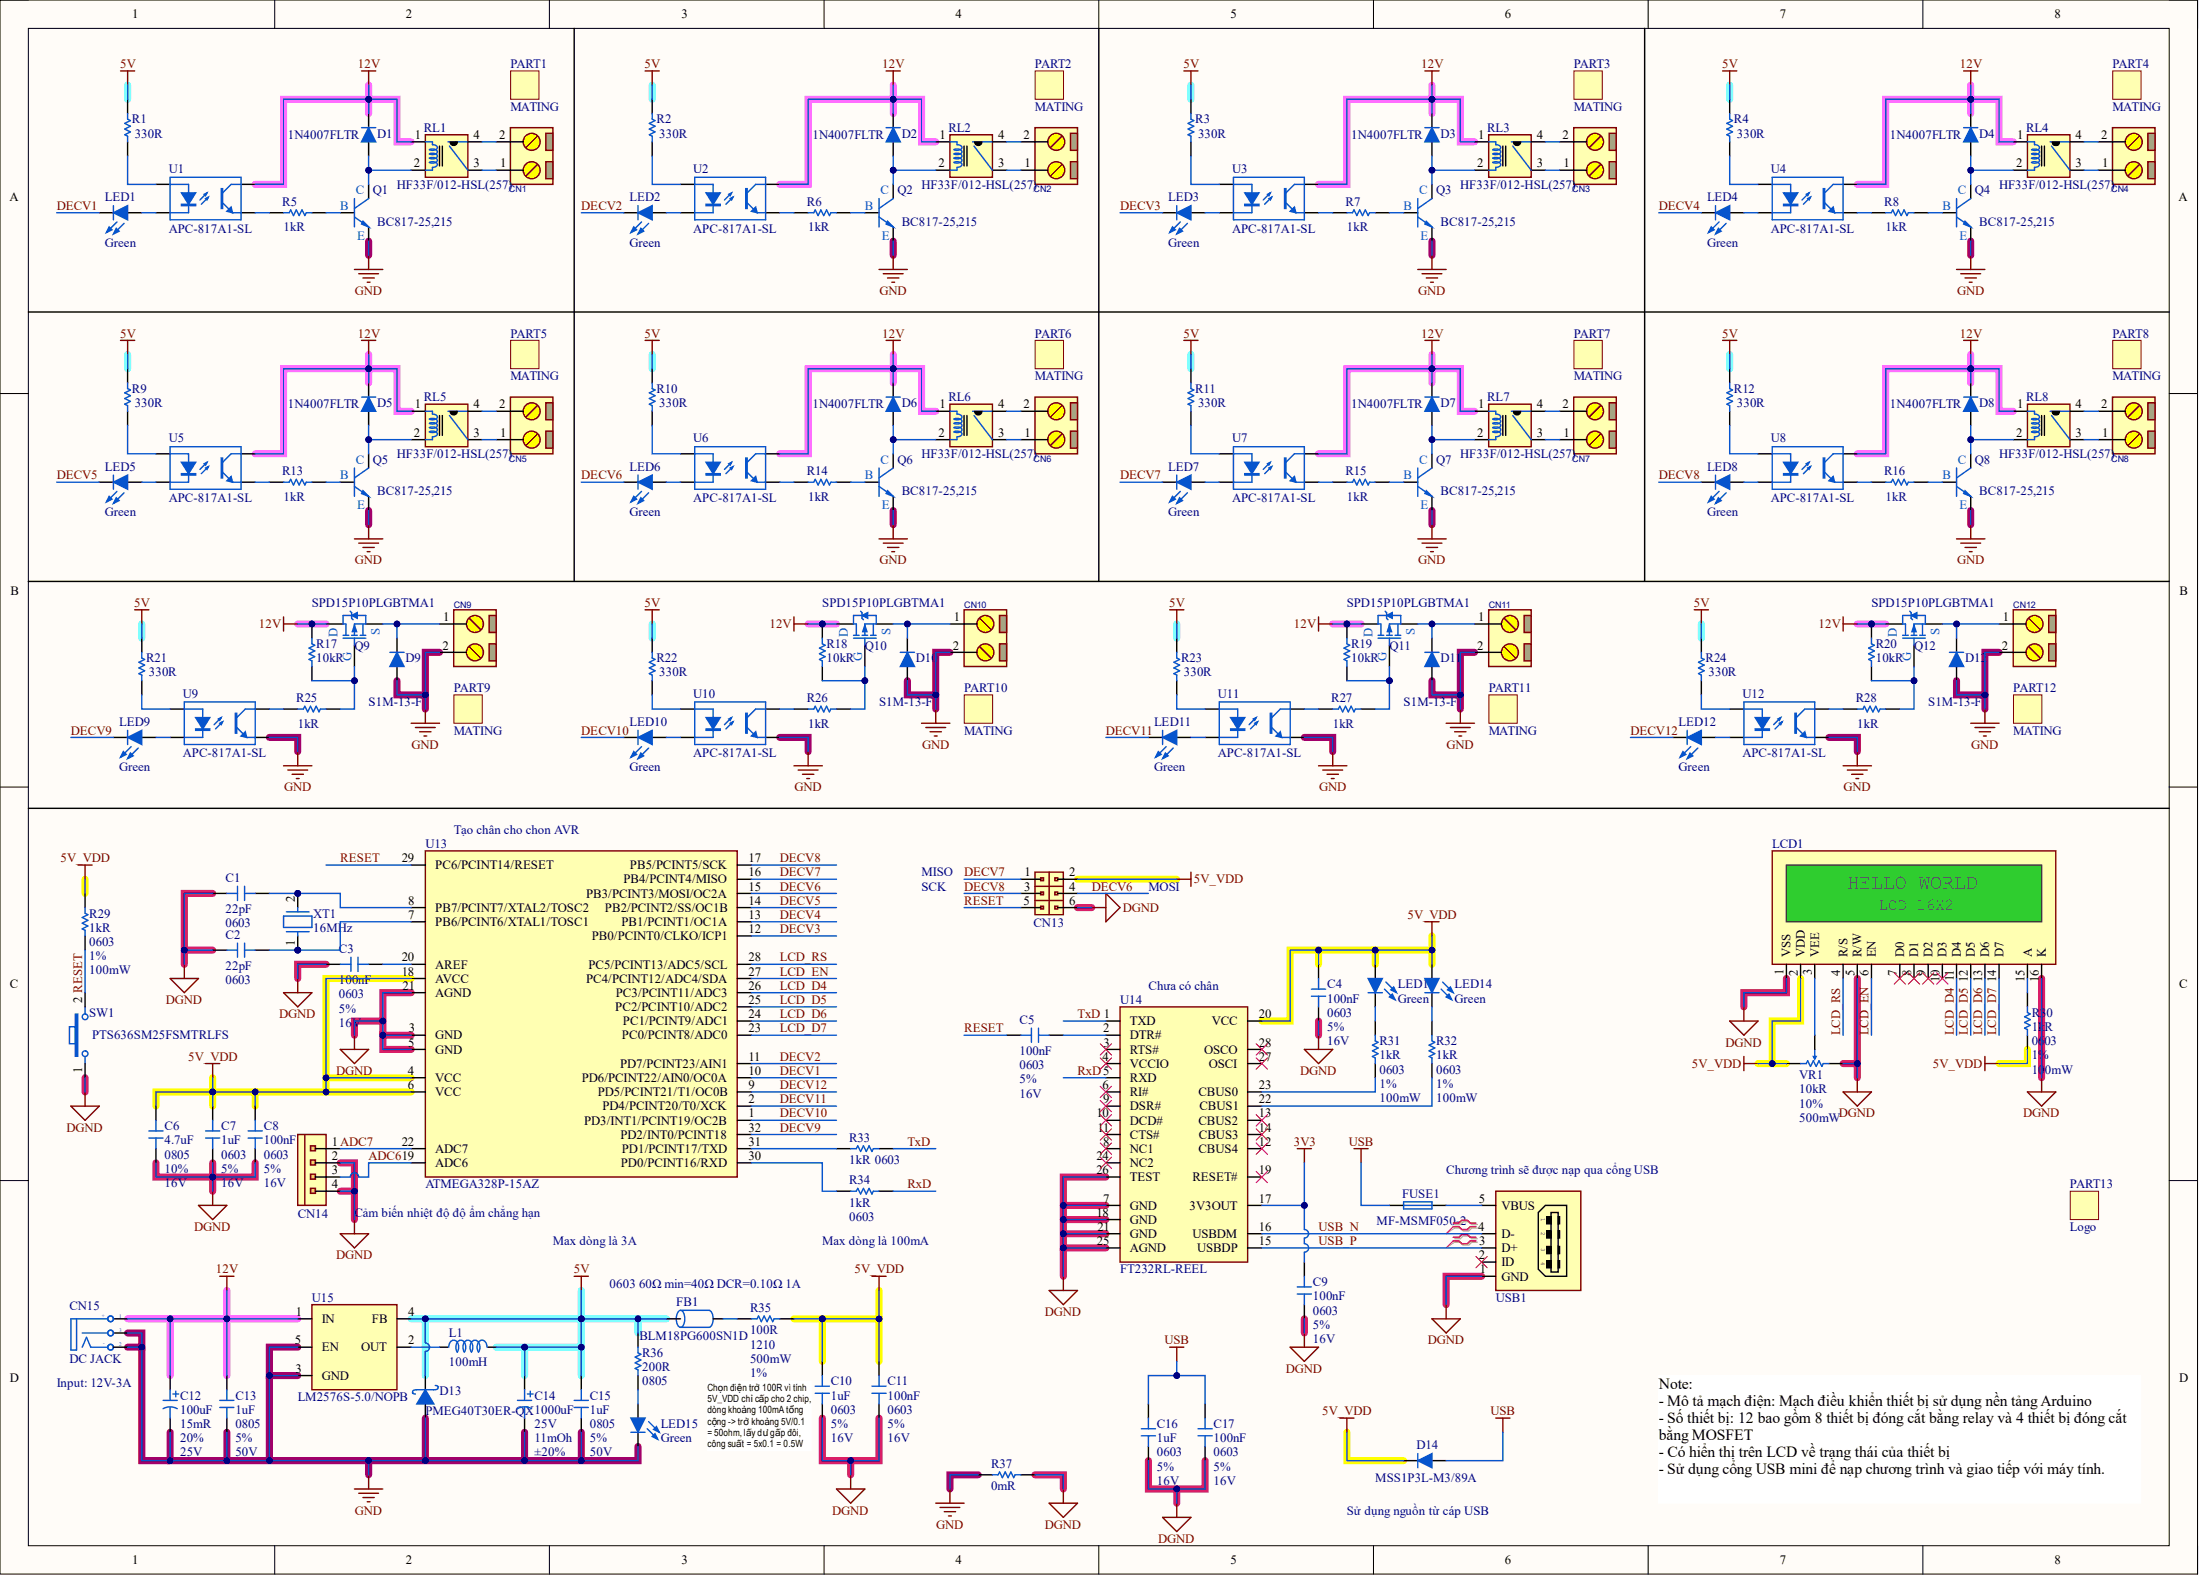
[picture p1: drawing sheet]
# Altium project Control_Devices.PrjPcb
1 sheet, 154 parts. Net scope: global (net labels, ports and power ports of the same name join across sheets).
Board file: Control_Device.PcbDoc

## Sheet Control_Device_sch.SchDoc
size A3

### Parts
C1  22pF  Case/Package: 0603  [C0603E]
C2  22pF  Case/Package: 0603  [C0603E]
C3  100nF  Case/Package: 0603  Tolerance: 5%  Voltage Rating: 16V  [C0603E]
C4  100nF  Case/Package: 0603  Tolerance: 5%  Voltage Rating: 16V  [C0603E]
C5  100nF  Case/Package: 0603  Tolerance: 5%  Voltage Rating: 16V  [C0603E]
C6  4.7uF  Case/Package: 0805  Tolerance: 10%  Voltage Rating: 16V  [C0603E]
C7  1uF  Case/Package: 0603  Tolerance: 5%  Voltage Rating: 16V  [C0603E]
C8  100nF  Case/Package: 0603  Tolerance: 5%  Voltage Rating: 16V  [C0603E]
C9  100nF  Case/Package: 0603  Tolerance: 5%  Voltage Rating: 16V  [C0603E]
C10  1uF  Case/Package: 0603  Tolerance: 5%  Voltage Rating: 16V  [C0603E]
C11  100nF  Case/Package: 0603  Tolerance: 5%  Voltage Rating: 16V  [C0603E]
C12  100uF  ESR (Equivalent Series Resistance): 15mR  Tolerance: 20%  Voltage Rating: 25V  [CAP_ELEC_500_12X25_THD]
C13  1uF  Case/Package: 0805  Tolerance: 5%  Voltage Rating: 50V  [C0805E]
C14  1000uF  Voltage: 25V  ERS: 11mOh  Tolerance: ±20%  [CAP_ELEC_500_10X16_THD]
C15  1uF  Case/Package: 0805  Tolerance: 5%  Voltage Rating: 50V  [C0805E]
C16  1uF  Case/Package: 0603  Tolerance: 5%  Voltage Rating: 16V  [C0603E]
C17  100nF  Case/Package: 0603  Tolerance: 5%  Voltage Rating: 16V  [C0603E]
CN1  (no value)  [CON_PWR_508_H_2P]
CN2  (no value)  [CON_PWR_508_H_2P]
CN3  (no value)  [CON_PWR_508_H_2P]
CN4  (no value)  [CON_PWR_508_H_2P]
CN5  (no value)  [CON_PWR_508_H_2P]
CN6  (no value)  [CON_PWR_508_H_2P]
CN7  (no value)  [CON_PWR_508_H_2P]
CN8  (no value)  [CON_PWR_508_H_2P]
CN9  (no value)  [CON_PWR_508_H_2P]
CN10  (no value)  [CON_PWR_508_H_2P]
CN11  (no value)  [CON_PWR_508_H_2P]
CN12  (no value)  [CON_PWR_508_H_2P]
CN13  PEC03DAAN  [CON_JPR_254_M_2X3]  (value not drawn)
CN14  (no value)  [CON_JPR_254_M_1X4]
CN15  DC JACK  [JAC_DC_2MM_THD]
D1  1N4007FLTR  [D1206_SOD123_DO213AA]
D2  1N4007FLTR  [D1206_SOD123_DO213AA]
D3  1N4007FLTR  [D1206_SOD123_DO213AA]
D4  1N4007FLTR  [D1206_SOD123_DO213AA]
D5  1N4007FLTR  [D1206_SOD123_DO213AA]
D6  1N4007FLTR  [D1206_SOD123_DO213AA]
D7  1N4007FLTR  [D1206_SOD123_DO213AA]
D8  1N4007FLTR  [D1206_SOD123_DO213AA]
D9  S1M-13-F  [DIODE_SMA]
D10  S1M-13-F  [DIODE_SMA]
D11  S1M-13-F  [DIODE_SMA]
D12  S1M-13-F  [DIODE_SMA]
D13  PMEG40T30ER-QX  [DIODE_SOD123W]
D14  MSS1P3L-M3/89A  [DIODE_S457]
FB1  BLM18PG600SN1D  [IND_L0603E_1608]
FUSE1  MF-MSMF050-2  [RFUSE]
L1  100mH  [L_12X12]
LCD1  (no value)  [LCD_16x2]
LED1  Green  [LED0603]
LED2  Green  [LED0603]
LED3  Green  [LED0603]
LED4  Green  [LED0603]
LED5  Green  [LED0603]
LED6  Green  [LED0603]
LED7  Green  [LED0603]
LED8  Green  [LED0603]
LED9  Green  [LED0603]
LED10  Green  [LED0603]
LED11  Green  [LED0603]
LED12  Green  [LED0603]
LED13  Green  [LED0603]
LED14  Green  [LED0603]
LED15  Green  [LED0603]
PART1  MATING  (no BOM)
PART2  MATING  (no BOM)
PART3  MATING  (no BOM)
PART4  MATING  (no BOM)
PART5  MATING  (no BOM)
PART6  MATING  (no BOM)
PART7  MATING  (no BOM)
PART8  MATING  (no BOM)
PART9  MATING  (no BOM)
PART10  MATING  (no BOM)
PART11  MATING  (no BOM)
PART12  MATING  (no BOM)
PART13  Logo  [MyLogo_5mm - Invert]  (no BOM)
Q1  BC817-25,215  [SOT23_3]
Q2  BC817-25,215  [SOT23_3]
Q3  BC817-25,215  [SOT23_3]
Q4  BC817-25,215  [SOT23_3]
Q5  BC817-25,215  [SOT23_3]
Q6  BC817-25,215  [SOT23_3]
Q7  BC817-25,215  [SOT23_3]
Q8  BC817-25,215  [SOT23_3]
Q9  SPD15P10PLGBTMA1  [DPAK3_TO-252]
Q10  SPD15P10PLGBTMA1  [DPAK3_TO-252]
Q11  SPD15P10PLGBTMA1  [DPAK3_TO-252]
Q12  SPD15P10PLGBTMA1  [DPAK3_TO-252]
R1  330R  [R0603E]
R2  330R  [R0603E]
R3  330R  [R0603E]
R4  330R  [R0603E]
R5  1kR  [R0603E]
R6  1kR  [R0603E]
R7  1kR  [R0603E]
R8  1kR  [R0603E]
R9  330R  [R0603E]
R10  330R  [R0603E]
R11  330R  [R0603E]
R12  330R  [R0603E]
R13  1kR  [R0603E]
R14  1kR  [R0603E]
R15  1kR  [R0603E]
R16  1kR  [R0603E]
R17  10kR  [R0603E]
R18  10kR  [R0603E]
R19  10kR  [R0603E]
R20  10kR  [R0603E]
R21  330R  [R0603E]
R22  330R  [R0603E]
R23  330R  [R0603E]
R24  330R  [R0603E]
R25  1kR  [R0603E]
R26  1kR  [R0603E]
R27  1kR  [R0603E]
R28  1kR  [R0603E]
R29  1kR  Case/Package: 0603  Tolerance: 1%  Max Power Dissipation: 100mW  [R0603E]
R30  1kR  Case/Package: 0603  Tolerance: 1%  Max Power Dissipation: 100mW  [R0603E]
R31  1kR  Case/Package: 0603  Tolerance: 1%  Max Power Dissipation: 100mW  [R0603E]
R32  1kR  Case/Package: 0603  Tolerance: 1%  Max Power Dissipation: 100mW  [R0603E]
R33  1kR  Case/Package: 0603  [R0603E]
R34  1kR  Case/Package: 0603  [R0603E]
R35  100R  Case/Package: 1210  Power Rating: 500mW  Tolerance: 1%  [R1210]
R36  200R  Case/Package: 0805  [R0805E]
R37  0mR  [R1210]
RL1  HF33F/012-HSL(257)  [RELAY_HF33F-Form-A]
RL2  HF33F/012-HSL(257)  [RELAY_HF33F-Form-A]
RL3  HF33F/012-HSL(257)  [RELAY_HF33F-Form-A]
RL4  HF33F/012-HSL(257)  [RELAY_HF33F-Form-A]
RL5  HF33F/012-HSL(257)  [RELAY_HF33F-Form-A]
RL6  HF33F/012-HSL(257)  [RELAY_HF33F-Form-A]
RL7  HF33F/012-HSL(257)  [RELAY_HF33F-Form-A]
RL8  HF33F/012-HSL(257)  [RELAY_HF33F-Form-A]
SW1  PTS636SM25FSMTRLFS  [SW2-SMD]
U1  APC-817A1-SL  [SO_4]
U2  APC-817A1-SL  [SO_4]
U3  APC-817A1-SL  [SO_4]
U4  APC-817A1-SL  [SO_4]
U5  APC-817A1-SL  [SO_4]
U6  APC-817A1-SL  [SO_4]
U7  APC-817A1-SL  [SO_4]
U8  APC-817A1-SL  [SO_4]
U9  APC-817A1-SL  [SO_4]
U10  APC-817A1-SL  [SO_4]
U11  APC-817A1-SL  [SO_4]
U12  APC-817A1-SL  [SO_4]
U13  ATMEGA328P-15AZ  [TQFP80P900X900X120-32N]
U14  FT232RL-REEL  [SOP65P780X200-28N]
U15  LM2576S-5.0/NOPB  [D2PAK_5P]
USB1  CONN_USB_MICROB  [USB_MICRO_B_BM_SHT2]  (value not drawn)
VR1  10kR  Tolerance: 10%  Power Rating: 500mW  [POT_3362H]
XT1  16MHz  [XT_2P_THD]

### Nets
3V3: C9.2 U14.17(3V3OUT)
5V: C14.1 C15.2 D13.2(K) FB1.1 L1.2 R1.2 R2.2 R3.2 R4.2 R9.2 R10.2 R11.2 R12.2 R21.2 R22.2 R23.2 R24.2 R36.2 U15.4(FB)
5V_VDD: C4.2 C6.2 C7.2 C8.1 C10.2 C11.2 CN13.2 D14.2(K) LCD1.2(VDD) LED13.1(A) LED14.1(A) R29.2 R30.2 R35.1 U13.4(VCC) U13.6(VCC) U13.18(AVCC) U14.20(VCC) VR1.1
12V: C12.1 C13.2 CN15.1(T) D1.2(K) D2.2(K) D3.2(K) D4.2(K) D5.2(K) D6.2(K) D7.2(K) D8.2(K) Q9.2(D) Q10.2(D) Q11.2(D) Q12.2(D) R17.2 R18.2 R19.2 R20.2 RL1.1 RL2.1 RL3.1 RL4.1 RL5.1 RL6.1 RL7.1 RL8.1 U1.4(C) U2.4(C) U3.4(C) U4.4(C) U5.4(C) U6.4(C) U7.4(C) U8.4(C) U15.1(IN)
DGND: C1.2 C2.2 C3.2 C4.1 C6.1 C7.1 C8.2 C9.1 C10.1 C11.1 C16.1 C17.1 CN13.6 CN14.2 CN14.4 LCD1.1(VSS) LCD1.5(R/W) LCD1.16(K) R37.1 SW1.1 U13.3(GND) U13.5(GND) U13.21(AGND) U14.7(GND) U14.18(GND) U14.21(GND) U14.25(AGND) U14.26(TEST) USB1.1(GND) VR1.3
GND: C12.2 C13.1 C14.2 C15.1 CN9.2 CN10.2 CN11.2 CN12.2 CN15.2(TN) CN15.3(S) D9.1(A) D10.1(A) D11.1(A) D12.1(A) D13.1(A) LED15.2(K) Q1.2(E) Q2.2(E) Q3.2(E) Q4.2(E) Q5.2(E) Q6.2(E) Q7.2(E) Q8.2(E) R37.2 U9.3(E) U10.3(E) U11.3(E) U12.3(E) U15.3(GND) U15.5(EN)
USB: C16.2 C17.2 D14.1(A) FUSE1.1
ADC6: CN14.3 U13.19(ADC6)
ADC7: CN14.1 U13.22(ADC7)
DECV1: LED1.2(K) U13.10(PD6/PCINT22/AIN0/OC0A)
DECV2: LED2.2(K) U13.11(PD7/PCINT23/AIN1)
DECV3: LED3.2(K) U13.12(PB0/PCINT0/CLKO/ICP1)
DECV4: LED4.2(K) U13.13(PB1/PCINT1/OC1A)
DECV5: LED5.2(K) U13.14(PB2/PCINT2/SS/OC1B)
DECV6: CN13.4 LED6.2(K) U13.15(PB3/PCINT3/MOSI/OC2A)
DECV7: CN13.1 LED7.2(K) U13.16(PB4/PCINT4/MISO)
DECV8: CN13.3 LED8.2(K) U13.17(PB5/PCINT5/SCK)
DECV9: LED9.2(K) U13.32(PD2/INT0/PCINT18)
DECV10: LED10.2(K) U13.1(PD3/INT1/PCINT19/OC2B)
DECV11: LED11.2(K) U13.2(PD4/PCINT20/T0/XCK)
DECV12: LED12.2(K) U13.9(PD5/PCINT21/T1/OC0B)
LCD_D4: LCD1.11(D4) U13.26(PC3/PCINT11/ADC3)
LCD_D5: LCD1.12(D5) U13.25(PC2/PCINT10/ADC2)
LCD_D6: LCD1.13(D6) U13.24(PC1/PCINT9/ADC1)
LCD_D7: LCD1.14(D7) U13.23(PC0/PCINT8/ADC0)
LCD_EN: LCD1.6(EN) U13.27(PC4/PCINT12/ADC4/SDA)
LCD_RS: LCD1.4(R/S) U13.28(PC5/PCINT13/ADC5/SCL)
RESET: C5.2 CN13.5 R29.1 SW1.2 U13.29(PC6/PCINT14/RESET)
RxD: R34.1 U14.5(RXD)
TxD: R33.1 U14.1(TXD)
USB_N: U14.16(USBDM) USB1.4(D-)
USB_P: U14.15(USBDP) USB1.3(D+)
NetC1_1: C1.1 U13.8(PB7/PCINT7/XTAL2/TOSC2) XT1.2
NetC2_1: C2.1 U13.7(PB6/PCINT6/XTAL1/TOSC1) XT1.1
NetC3_1: C3.1 U13.20(AREF)
NetC5_1: C5.1 U14.2(DTR#)
NetCN1_1: CN1.1 RL1.3
NetCN1_2: CN1.2 RL1.4
NetCN2_1: CN2.1 RL2.3
NetCN2_2: CN2.2 RL2.4
NetCN3_1: CN3.1 RL3.3
NetCN3_2: CN3.2 RL3.4
NetCN4_1: CN4.1 RL4.3
NetCN4_2: CN4.2 RL4.4
NetCN5_1: CN5.1 RL5.3
NetCN5_2: CN5.2 RL5.4
NetCN6_1: CN6.1 RL6.3
NetCN6_2: CN6.2 RL6.4
NetCN7_1: CN7.1 RL7.3
NetCN7_2: CN7.2 RL7.4
NetCN8_1: CN8.1 RL8.3
NetCN8_2: CN8.2 RL8.4
NetCN9_1: CN9.1 D9.2(K) Q9.3(S)
NetCN10_1: CN10.1 D10.2(K) Q10.3(S)
NetCN11_1: CN11.1 D11.2(K) Q11.3(S)
NetCN12_1: CN12.1 D12.2(K) Q12.3(S)
NetD1_1: D1.1(A) Q1.3(C) RL1.2
NetD2_1: D2.1(A) Q2.3(C) RL2.2
NetD3_1: D3.1(A) Q3.3(C) RL3.2
NetD4_1: D4.1(A) Q4.3(C) RL4.2
NetD5_1: D5.1(A) Q5.3(C) RL5.2
NetD6_1: D6.1(A) Q6.3(C) RL6.2
NetD7_1: D7.1(A) Q7.3(C) RL7.2
NetD8_1: D8.1(A) Q8.3(C) RL8.2
NetFB1_2: FB1.2 R35.2
NetFUSE1_2: FUSE1.2 USB1.5(VBUS)
NetL1_1: L1.1 U15.2(OUT)
NetLCD1_3: LCD1.3(VEE) VR1.2
NetLCD1_15: LCD1.15(A) R30.1
NetLED1_1: LED1.1(A) U1.2(K)
NetLED2_1: LED2.1(A) U2.2(K)
NetLED3_1: LED3.1(A) U3.2(K)
NetLED4_1: LED4.1(A) U4.2(K)
NetLED5_1: LED5.1(A) U5.2(K)
NetLED6_1: LED6.1(A) U6.2(K)
NetLED7_1: LED7.1(A) U7.2(K)
NetLED8_1: LED8.1(A) U8.2(K)
NetLED9_1: LED9.1(A) U9.2(K)
NetLED10_1: LED10.1(A) U10.2(K)
NetLED11_1: LED11.1(A) U11.2(K)
NetLED12_1: LED12.1(A) U12.2(K)
NetLED13_2: LED13.2(K) R31.1
NetLED14_2: LED14.2(K) R32.1
NetLED15_1: LED15.1(A) R36.1
NetQ1_1: Q1.1(B) R5.1
NetQ2_1: Q2.1(B) R6.1
NetQ3_1: Q3.1(B) R7.1
NetQ4_1: Q4.1(B) R8.1
NetQ5_1: Q5.1(B) R13.1
NetQ6_1: Q6.1(B) R14.1
NetQ7_1: Q7.1(B) R15.1
NetQ8_1: Q8.1(B) R16.1
NetQ9_1: Q9.1(G) R17.1 R25.1
NetQ10_1: Q10.1(G) R18.1 R26.1
NetQ11_1: Q11.1(G) R19.1 R27.1
NetQ12_1: Q12.1(G) R20.1 R28.1
NetR1_1: R1.1 U1.1(A)
NetR2_1: R2.1 U2.1(A)
NetR3_1: R3.1 U3.1(A)
NetR4_1: R4.1 U4.1(A)
NetR5_2: R5.2 U1.3(E)
NetR6_2: R6.2 U2.3(E)
NetR7_2: R7.2 U3.3(E)
NetR8_2: R8.2 U4.3(E)
NetR9_1: R9.1 U5.1(A)
NetR10_1: R10.1 U6.1(A)
NetR11_1: R11.1 U7.1(A)
NetR12_1: R12.1 U8.1(A)
NetR13_2: R13.2 U5.3(E)
NetR14_2: R14.2 U6.3(E)
NetR15_2: R15.2 U7.3(E)
NetR16_2: R16.2 U8.3(E)
NetR21_1: R21.1 U9.1(A)
NetR22_1: R22.1 U10.1(A)
NetR23_1: R23.1 U11.1(A)
NetR24_1: R24.1 U12.1(A)
NetR25_2: R25.2 U9.4(C)
NetR26_2: R26.2 U10.4(C)
NetR27_2: R27.2 U11.4(C)
NetR28_2: R28.2 U12.4(C)
NetR31_2: R31.2 U14.23(CBUS0)
NetR32_2: R32.2 U14.22(CBUS1)
NetR33_2: R33.2 U13.31(PD1/PCINT17/TXD)
NetR34_2: R34.2 U13.30(PD0/PCINT16/RXD)

Not connected (* = marked no-connect by the designer): LCD1 7(D0)* 8(D1)* 9(D2)* 10(D3)*; U14 3(RTS#)* 4(VCCIO)* 6(RI#)* 8(NC1)* 9(DSR#)* 10(DCD#)* 11(CTS#)* 12(CBUS4)* 13(CBUS2)* 14(CBUS3)* 19(RESET#)* 24(NC2)* 27(OSCI)* 28(OSCO)*; USB1 2(ID)*

### Layout directives
differential pair: USB_N, USB_P

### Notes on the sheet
- (near U13) Tạo chân cho chon AVR
- SCK
- MISO
- MOSI
- Thêm một khối điều khiển đóng cắt 12V khi nạp chương trình thì ko cho phép cấp điện cho tải
- (near U14) Chưa có chân
- Chương trình sẽ được nạp qua cổng USB
- Cảm biến nhiệt độ độ ẩm chẳng hạn
- Max dòng là 3A
- (near R34) Max dòng là 100mA
- 0603 60Ω min=40Ω DCR=0.10Ω 1A
- Input: 12V-3A
- (near C10) Chọn điện trở 100R vì tính 5V_VDD chỉ cấp cho 2 chip, dòng khoảng 100mA tổng cộng -> trở khoảng 5V/0.1 = 50ohm, lấy dư gấp đôi, công suất = 5x0.1 = 0.5W
- Note:
  - Mô tả mạch điện: Mạch điều khiển thiết bị sử dụng nền tảng Arduino
  - Số thiết bị: 12 bao gồm 8 thiết bị đóng cắt bằng relay và 4 thiết bị đóng cắt bằng MOSFET
  - Có hiển thị trên LCD về trạng thái của thiết bị
  - Sử dụng cổng USB mini để nạp chương trình và giao tiếp với máy tính.
- (near D14) Sử dụng nguồn từ cáp USB
